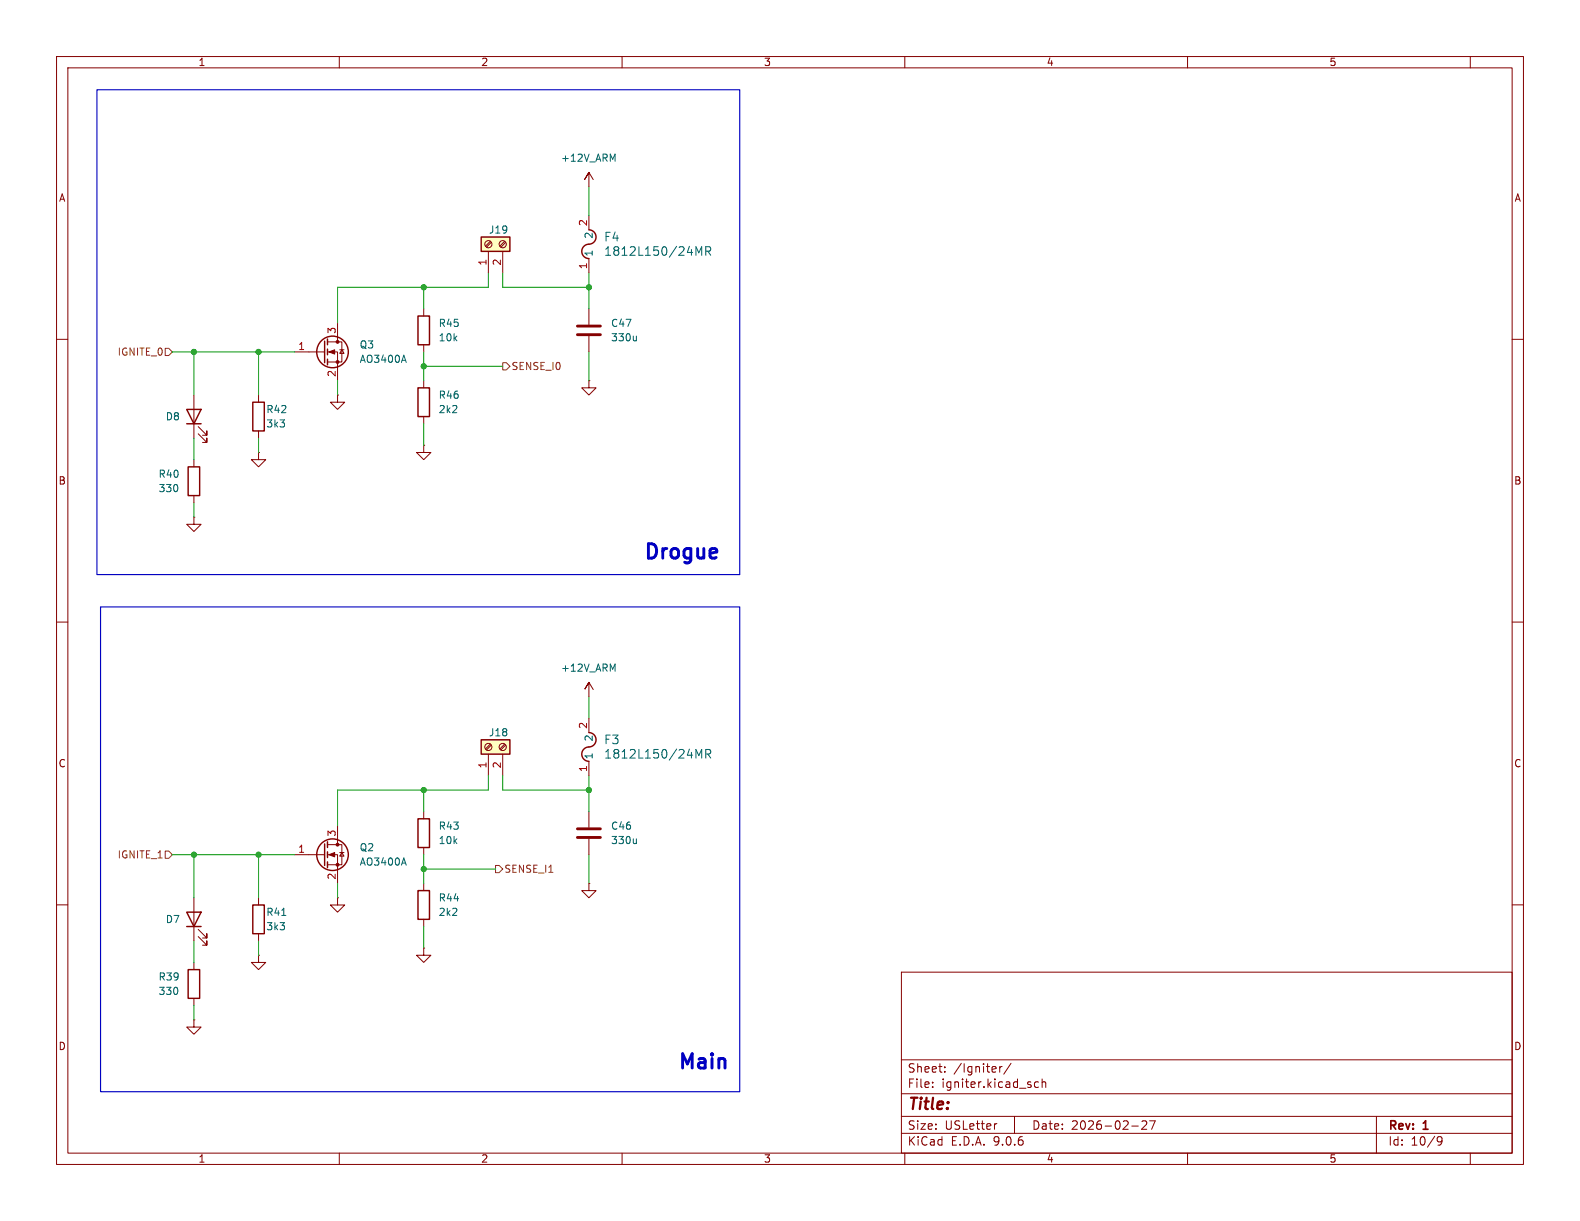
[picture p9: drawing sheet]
<svg xmlns="http://www.w3.org/2000/svg" width="279mm" height="216mm" viewBox="0 0 279 216" stroke-linecap="round" stroke-linejoin="round" font-family="sans-serif">
<g fill="none" stroke="#840000" stroke-width=".18">
<path d="M10 10h259.4v195.9h-259.4zM12 12h255.4v191.9h-255.4zM60 10v2M110 10v2M160 10v2M210 10v2M260 10v2M10 60h2M267.4 60h2M10 110h2M267.4 110h2M104.1 143.5v2.8"/>
<path d="M104.1 148.3v2.8M10 160h2M159.4 171.9h108v32h-108zM267.4 160h2M159.4 197.4h108M159.4 193.4h108M159.4 187.4h108M164.9 192.1v.2M164.9 191.4v.1M167.1 189.4v.2M167.1 188.7v.1M176.3 198.7l-.3 .1"/>
<path d="M176.8 188.6v1M177.2 188.6l-.3 .1-.1 .2M178.8 188l-1.3 1.9M179.4 197.4v3M183.6 191.4l-.4-.1-.3 .3v.4l.2 .2h.5M184.3 191.4l.2-.1 .4 .1v.9M184.3 190.8v1.5M200.1 199.1h1.2M201.9 198.3l.6-.1 .2 .1 .1 .3-.9 1.1h.9M203.3 198.2h1l-.7 1.5M243.4 197.4v6.5M60 203.9v2"/>
<path d="M110 203.9v2M159.4 200.4h108M160 203.9v2M210 203.9v2M254.1 201.3l.3-.3 .5 .1a.99 .99 0 0 1-.3 1.4h-.3M254.1 201.6l.3 .3h.3l.3-.3M260 203.9v2"/>
</g>
<path d="M102.1 146.6h4.1M102.1 148.1h4.1" fill="none" stroke="#840000" stroke-width=".51"/>
<path d="M112.5 148.3v.9M112.5 149l-.1 .2" fill="none" stroke="#006464" stroke-width=".18"/>
<path d="M85.1 130.8h5.1v2.6h-5.1z" fill="#ffffc2"/>
<path d="M44.7 71.1h2v5.1h-2zM33.3 82.6h2v5h-2zM85.1 130.8h5.1v2.6h-5.1zM73.9 144.8h2v5.1h-2zM73.9 157.5h2v5.1h-2z" fill="none" stroke="#840000" stroke-width=".25"/>
<g fill="none" stroke="#840000" stroke-width=".18">
<path d="M45.7 69.9v1.2M45.7 76.2v1.3M34.3 81.3v1.3M34.3 87.6v1.3M45.7 80v1.3h1.3l-1.3 1.3-1.3-1.3h1.3M45.7 80h.1M86.4 133.4v3.8M86.7 131.6l-.8 .8M86.9 131.7l-.9 .9M88.9 133.4v3.8M89.2 131.6l-.8 .8M89.4 131.7l-.8 .9"/>
<path d="M104.9 121.9l-.8-1.2-.7 1.2 .7-1.2v2.5M74.9 143.5v1.3M74.9 149.9v1.2M74.9 156.2v1.3M104.1 156.2v1.3h1.3l-1.3 1.3-1.2-1.3h1.2M104.1 156.2h.1M74.9 167.6v1.3h1.3l-1.3 1.3-1.2-1.3h1.2M74.9 167.6h.1M74.9 162.6v1.2M34.3 180.3v1.3h1.3l-1.3 1.3-1.3-1.3h1.3M34.3 180.3h.1"/>
<circle cx="86.4" cy="132.1" r=".63"/>
<circle cx="88.9" cy="132.1" r=".63"/>
</g>
<path d="M108.3 118.3l.5-.9v1.3" fill="none" stroke="#006464" stroke-width=".18"/>
<path d="M85.1 41.9h5.1v2.6h-5.1z" fill="#ffffc2"/>
<g fill="none" stroke="#840000" stroke-width=".25">
<path d="M57.9 59.9v1.1M73.9 55.9h2v5.1h-2zM85.1 41.9h5.1v2.6h-5.1zM104.1 40.6a1.31 1.31 0 0 1 1.3 1.5 1.31 1.31 0 0 1-1.6 1.1 1.27 1.27 0 0 0-.9 1.4 1.27 1.27 0 0 0 1.2 1.1M33 72.4h2.6l-1.3 2.5zM33 74.9h2.6M57.4 60.3v3.8M57.9 61.7v1M57.9 63.5v1M73.9 68.6h2v5.1h-2zM104.1 129.5a1.31 1.31 0 0 1 1.3 1.5 1.31 1.31 0 0 1-1.6 1.1 1.27 1.27 0 0 0-.9 1.4 1.27 1.27 0 0 0 1.2 1.1M57.4 149.2v3.8"/>
<path d="M57.9 148.8v1.1M57.9 150.6v1M57.9 152.4v1M33 161.3h2.6l-1.3 2.5zM33 163.8h2.6M33.3 171.5h2v5h-2zM44.7 160h2v5.1h-2z"/>
<circle cx="58.8" cy="62.2" r="2.79"/>
<circle cx="58.8" cy="151.1" r="2.79"/>
</g>
<g fill="none" stroke="#840000" stroke-width=".18">
<path d="M104.1 38.1v2.5M104.9 31.8l-.8-1.3-.7 1.3 .7-1.3v2.5M59.7 57.2v3.3M74.9 54.6v1.3M86.4 44.5v3.8M86.7 42.7l-.8 .8M86.9 42.8l-.9 .9M88.9 44.5v3.8M89.2 42.7l-.8 .8M89.4 42.8l-.8 .9M104.1 45.7v2.6M104.1 54.6v2.8"/>
<path d="M104.1 59.4v2.8M34.3 69.9v7.6M35.1 76.7l1.5 1.5v-.7v.7h-.8M35.1 75.4l1.5 1.6v-.8v.8h-.8M52.1 62.2h5.3M57.9 60.5h2.6v3.5h-2.6M57.9 62.2h1.8v5.1M59.7 69.9v1.2h1.3l-1.3 1.3-1.3-1.3h1.3M59.7 69.9h.1M60.1 61.8h.7M60.5 61.8l.3 .7h-.7zM74.9 78.7v1.3h1.3l-1.3 1.3-1.2-1.3h1.2"/>
<path d="M74.9 78.7h.1M74.9 61v1.2M74.9 67.3v1.3M74.9 73.7v1.2M104.1 67.3v1.3h1.3l-1.3 1.3-1.2-1.3h1.2M104.1 67.3h.1M34.3 91.4v1.3h1.3l-1.3 1.3-1.3-1.3h1.3M34.3 91.4h.1M104.1 127v2.5M104.1 134.6v2.6M34.3 158.8v7.6M45.7 158.8v1.2"/>
<path d="M52.1 151.1h5.3M57.9 149.4h2.6v3.5h-2.6M57.9 151.1h1.8v5.1M59.7 158.8v1.2h1.3l-1.3 1.3-1.3-1.3h1.3M59.7 158.8h.1M59.7 146.1v3.3M60.1 150.7h.7M60.5 150.7l.3 .7h-.7zM34.3 170.2v1.3M34.3 176.5v1.3M35.1 165.6l1.5 1.5v-.7v.7h-.8M35.1 164.3l1.5 1.6v-.8v.8h-.8"/>
<path d="M45.7 168.9v1.3h1.3l-1.3 1.3-1.3-1.3h1.3M45.7 168.9h.1M45.7 165.1v1.3"/>
<circle cx="86.4" cy="43.2" r=".63"/>
<circle cx="88.9" cy="43.2" r=".63"/>
</g>
<path d="M108.3 28.2l.5-1v1.3M112.5 59.4v.9M123.1 43.6l.5 1.1 .5-1.1v1.5M124.8 44.4l.7-.1 .2-.2-.1-.3-.2-.2h-.6v1.5M125.2 44.4l.5 .7M71.4 62.8l.4 1.3M112.5 60.1l-.1 .2M123.1 132.5l.5 1.1 .5-1.1v1.5M124.8 133.3l.7-.1 .2-.2-.1-.3-.2-.2h-.6v1.5M125.2 133.3l.5 .7M71.4 151.7l.4 1.3M49.8 161.9h.7" fill="none" stroke="#006464" stroke-width=".18"/>
<path d="M102.1 57.7h4.1M102.1 59.2h4.1" fill="none" stroke="#840000" stroke-width=".51"/>
<g fill="#840000" stroke="#840000" stroke-width=".18">
<path d="M58.2 151.1l1-.4v.8z"/>
<path d="M58.2 62.2l1-.4v.8z"/>
<circle cx="59.7" cy="149.4" r=".25"/>
<circle cx="59.7" cy="152.9" r=".25"/>
<circle cx="59.7" cy="60.5" r=".25"/>
<circle cx="59.7" cy="64" r=".25"/>
</g>
<path d="M29.2 61.6h.6l.7 .6-.7 .7h-.6zM88.9 64.1h.6l.7 .7-.7 .6h-.6zM29.2 150.5h.6l.7 .6-.7 .7h-.6zM87.6 153h.7l.6 .7-.6 .6h-.7z" fill="none" stroke="#725600" stroke-width=".18"/>
<g fill="none" stroke="#009600" stroke-width=".18">
<path d="M104.1 33v5.1M74.9 50.8v3.8M86.4 48.3v2.5h-26.7v6.4M88.9 48.3v2.5h15.2M104.1 48.3v6.3M30.5 62.2h21.6M34.3 62.2v7.7M34.3 77.5v3.8M45.7 62.2v7.7M45.7 77.5v2.5M59.7 67.3v2.6M74.9 62.2v5.1"/>
<path d="M74.9 74.9v3.8M74.9 64.8h14M104.1 62.2v5.1M34.3 88.9v2.5M74.9 139.7v3.8M86.4 137.2v2.5h-26.7v6.4M88.9 137.2v2.5h15.2M104.1 123.2v3.8M104.1 137.2v6.3M30.5 151.1h21.6M34.3 151.1v7.7M45.7 151.1v7.7"/>
<path d="M59.7 156.2v2.6M74.9 151.1v5.1M74.9 153.7h12.7M104.1 151.1v5.1M34.3 166.4v3.8M34.3 177.8v2.5M45.7 166.4v2.5M74.9 163.8v3.8"/>
</g>
<path d="M17.1 15.9h113.7v85.7h-113.7zM17.8 107.3h113v85.7h-113z" fill="none" stroke="#0000c2" stroke-width=".2"/>
<g fill="#009600" stroke="#009600" stroke-width=".18">
<circle cx="74.9" cy="139.7" r=".46"/>
<circle cx="104.1" cy="139.7" r=".46"/>
<circle cx="74.9" cy="153.7" r=".46"/>
<circle cx="34.3" cy="62.2" r=".46"/>
<circle cx="45.7" cy="62.2" r=".46"/>
<circle cx="45.7" cy="151.1" r=".46"/>
<circle cx="34.3" cy="151.1" r=".46"/>
<circle cx="74.9" cy="50.8" r=".46"/>
<circle cx="74.9" cy="64.8" r=".46"/>
<circle cx="104.1" cy="50.8" r=".46"/>
</g>
<g font-size="3.5" fill="#0000c2">
<text x="113.6" y="99.6">Drogue</text>
<text x="119.6" y="189.7">Main</text>
</g>
<text font-size="2.8" fill="#840000" x="160.4" y="196.8">Title:</text>
<g font-size="2.1" fill="#006464">
<text x="106.7" y="42.9">F4</text>
<text x="106.7" y="45.4">1812L150/24MR</text>
<text x="106.7" y="131.8">F3</text>
<text x="106.7" y="134.3">1812L150/24MR</text>
</g>
<g font-size="2.1" fill="#840000">
<text x="160.4" y="189.9">Sheet:</text>
<text x="168.6" y="189.9">/Igniter/</text>
<text x="160.4" y="192.6">File:</text>
<text x="166.5" y="192.6">igniter.kicad_sch</text>
<text x="160.4" y="202.8">KiCad</text>
<text x="160.4" y="200">Size:</text>
<text x="167.1" y="200">USLetter</text>
<text x="168.1" y="202.8">E.D.A.</text>
<text x="175.7" y="202.8">9.0.6</text>
<text x="182.4" y="200">Date:</text>
<text x="189.4" y="200">2026-02-27</text>
<text x="245.4" y="200.2">Rev:</text>
<text x="245.4" y="202.8">Id:</text>
<text x="249.5" y="202.8">10/9</text>
<text x="251.8" y="200.2">1</text>
</g>
<g font-size="1.8" fill="#840000">
<text x="35" y="11.9">1</text>
<text x="85" y="11.9">2</text>
<text x="135" y="11.9">3</text>
<text x="185" y="11.9">4</text>
<text x="235" y="11.9">5</text>
<text x="10.3" y="35.9">A</text>
<text x="267.7" y="35.9">A</text>
<text x="10.3" y="85.9">B</text>
<text x="267.7" y="85.9">B</text>
<text x="10.3" y="135.9">C</text>
<text x="267.7" y="135.9">C</text>
<text x="10.3" y="185.9">D</text>
<text x="267.7" y="185.9">D</text>
<text x="35" y="205.8">1</text>
<text x="85" y="205.8">2</text>
<text x="135" y="205.8">3</text>
<text x="185" y="205.8">4</text>
<text x="235" y="205.8">5</text>
</g>
<g font-size="1.8" fill="#006464">
<text x="99.1" y="28.8">+12V_ARM</text>
<text x="86.4" y="41.5">J19</text>
<text x="105" y="45.5" transform="rotate(-90 105 45.5)">1</text>
<text x="105" y="42.3" transform="rotate(-90 105 42.3)">2</text>
<text x="77.5" y="58">R45</text>
<text x="108" y="58">C47</text>
<text x="63.5" y="64.4">AO3400A</text>
<text x="63.5" y="61.8">Q3</text>
<text x="77.5" y="60.6">10k</text>
<text x="108" y="60.6">330u</text>
<text x="77.5" y="70.7">R46</text>
<text x="29.2" y="74.5">D8</text>
<text x="47" y="75.8">3k3</text>
<text x="47" y="73.3">R42</text>
<text x="77.5" y="73.3">2k2</text>
<text x="27.9" y="87.2">330</text>
<text x="27.9" y="84.7">R40</text>
<text x="99.1" y="119">+12V_ARM</text>
<text x="86.4" y="130.4">J18</text>
<text x="105" y="131.2" transform="rotate(-90 105 131.2)">2</text>
<text x="105" y="134.4" transform="rotate(-90 105 134.4)">1</text>
<text x="77.5" y="149.5">10k</text>
<text x="77.5" y="146.9">R43</text>
<text x="108" y="149.5">330u</text>
<text x="108" y="146.9">C46</text>
<text x="63.5" y="153.3">AO3400A</text>
<text x="63.5" y="150.7">Q2</text>
<text x="77.5" y="159.6">R44</text>
<text x="29.2" y="163.4">D7</text>
<text x="47" y="164.7">3k3</text>
<text x="47" y="162.2">R41</text>
<text x="77.5" y="162.2">2k2</text>
<text x="27.9" y="173.6">R39</text>
<text x="27.9" y="176.1">330</text>
</g>
<g font-size="1.8" fill="#a90000">
<text x="103.9" y="40.1" transform="rotate(-90 103.9 40.1)">2</text>
<text x="86.1" y="47.1" transform="rotate(-90 86.1 47.1)">1</text>
<text x="88.6" y="47.1" transform="rotate(-90 88.6 47.1)">2</text>
<text x="103.9" y="47.7" transform="rotate(-90 103.9 47.7)">1</text>
<text x="59.4" y="59.1" transform="rotate(-90 59.4 59.1)">3</text>
<text x="52.6" y="62">1</text>
<text x="59.4" y="66.7" transform="rotate(-90 59.4 66.7)">2</text>
<text x="103.9" y="129" transform="rotate(-90 103.9 129)">2</text>
<text x="86.1" y="136" transform="rotate(-90 86.1 136)">1</text>
<text x="88.6" y="136" transform="rotate(-90 88.6 136)">2</text>
<text x="103.9" y="136.6" transform="rotate(-90 103.9 136.6)">1</text>
<text x="59.4" y="148" transform="rotate(-90 59.4 148)">3</text>
<text x="52.6" y="150.9">1</text>
<text x="59.4" y="155.6" transform="rotate(-90 59.4 155.6)">2</text>
</g>
<g font-size="1.8" fill="#725600">
<text x="20.7" y="63.1">IGNITE_0</text>
<text x="90.4" y="65.6">SENSE_I0</text>
<text x="20.7" y="152">IGNITE_1</text>
<text x="89.1" y="154.5">SENSE_I1</text>
</g>
</svg>
